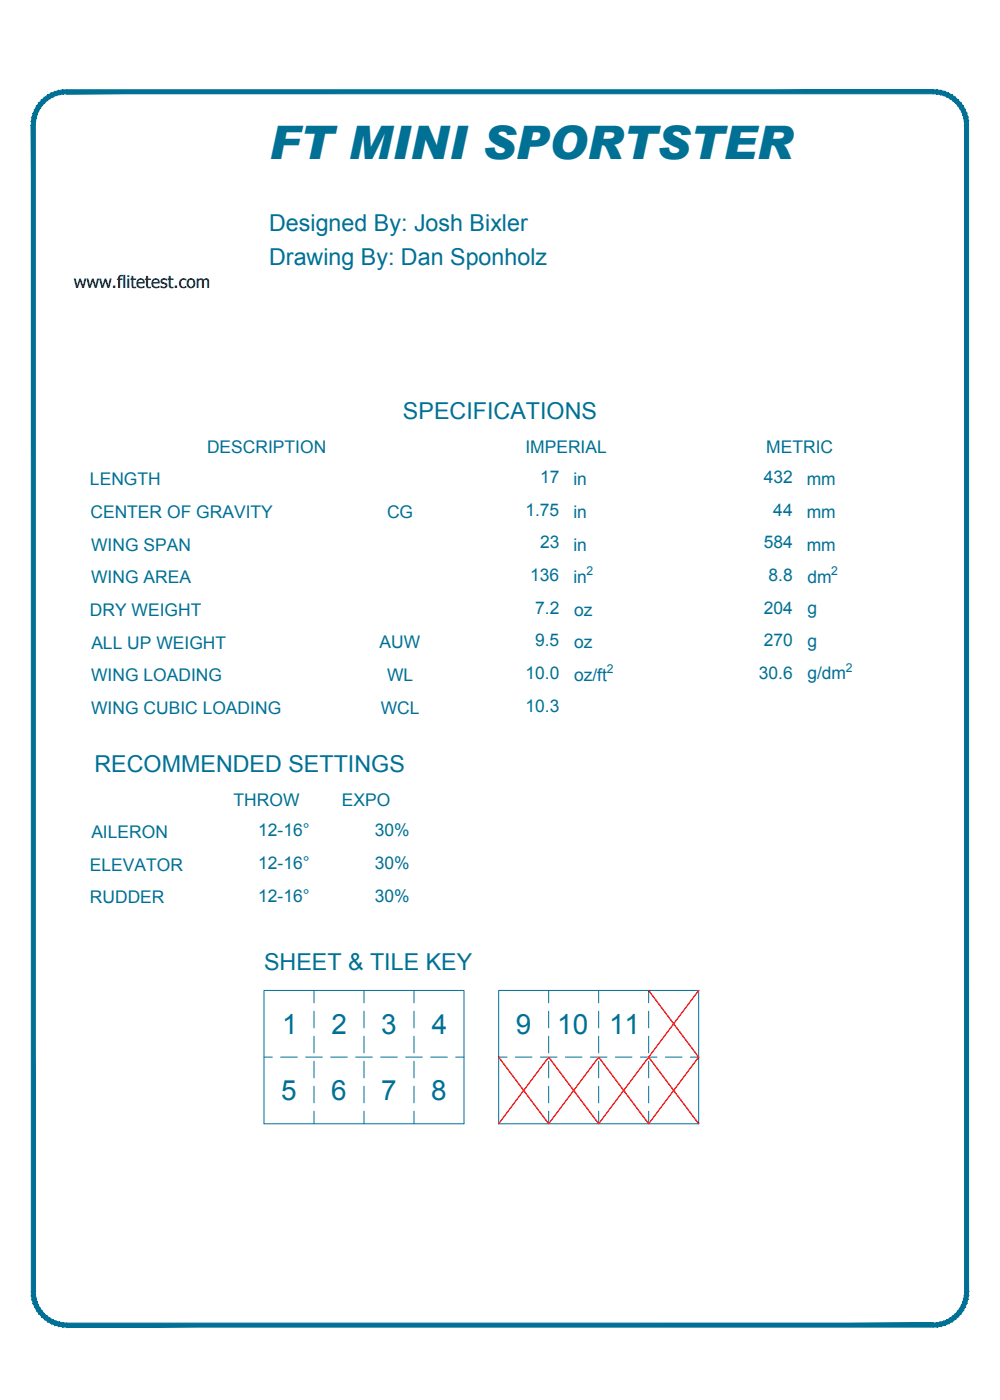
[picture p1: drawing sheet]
<svg xmlns="http://www.w3.org/2000/svg" width="190mm" height="267mm" viewBox="0 0 190 267" stroke-linecap="round" stroke-linejoin="round" font-family="sans-serif">
<!-- layer: 22 TILED -->
<g fill="none" stroke="#007095" stroke-width=".19">
<path d="M50.3 188.7h38.1v25.4h-38.1zM59.8 188.7v2.4M59.8 192.6v3.2M59.8 197.4v3.2M69.3 188.7v2.4M69.3 192.6v3.2M69.3 197.4v3.2M78.9 188.7v2.4M78.9 192.6v3.2M78.9 197.4v3.2M95 188.7h38.1v25.4h-38.1zM104.5 188.7v2.4"/>
<path d="M104.5 192.6v3.2M104.5 197.4v3.2M114 188.7v2.4M114 192.6v3.2M114 197.4v3.2M123.6 188.7v2.4M123.6 192.6v3.2M123.6 197.4v3.2M50.3 201.4h1.6M53.5 201.4h3.1M58.2 201.4h3.2M59.8 202.2v3.1"/>
<path d="M59.8 206.9v3.2M59.8 211.7v2.4M63 201.4h3.2M67.8 201.4h3.1M69.3 202.2v3.1M69.3 206.9v3.2M69.3 211.7v2.4M72.5 201.4h3.2M77.3 201.4h3.2M78.9 202.2v3.1M78.9 206.9v3.2M78.9 211.7v2.4"/>
<path d="M82 201.4h3.2M86.8 201.4h1.6M95 201.4h1.6M98.2 201.4h3.1M102.9 201.4h3.2M104.5 202.2v3.1M104.5 206.9v3.2M104.5 211.7v2.4M107.7 201.4h3.2M112.5 201.4h3.1M114 202.2v3.1M114 206.9v3.2"/>
<path d="M114 211.7v2.4M117.2 201.4h3.2M122 201.4h3.2M123.6 202.2v3.1M123.6 206.9v3.2M123.6 211.7v2.4M126.7 201.4h3.2M131.5 201.4h1.6"/>
</g>
<g fill="#007095" stroke="#007095" stroke-width=".19">
<path d="M6 246.1h.7l-.7 .7zM6.7 246.1l-.7 .7 .8-.1zM6 246.8l.8-.1-.7 .9zM6.8 246.7l-.7 .9 .8-.2zM6.1 247.6l.8-.2-.6 .9zM6.9 247.4l-.6 .9 .7-.2zM6.3 248.3l.7-.2-.4 .9zM7 248.1l-.4 .9 .7-.3zM6.6 249l.7-.3-.3 1zM7.3 248.7l-.3 1 .6-.4zM7 249.7l.6-.4-.2 1zM7.6 249.3l-.2 1 .6-.5zM7.4 250.3l.6-.5-.1 1zM8 249.8l-.1 1 .6-.5zM7.9 250.8l.6-.5v1zM8.5 250.3v1l.5-.6zM9 250.7l.1 1.1-.6-.5zM9 250.7l.1 1.1 .4-.7zM9.5 251.1l.3 1-.7-.3zM9.5 251.1l.3 1 .3-.6zM10.1 251.5l.4 .9-.7-.3zM10.1 251.5l.4 .9 .2-.7zM10.7 251.7l.5 .9-.7-.2zM10.7 251.7l.5 .9 .2-.7zM11.4 251.9l.5 .9-.7-.2zM11.4 251.9l.5 .9 .1-.8zM12 252l.7 .8h-.8zM12 252l.7 .8v-.7z"/>
<path d="M12.7 252.1v.7l165.1-.7zM12.7 252.8l165.1-.7v.7z"/>
<path d="M177.8 252.1l.7 .7h-.7zM177.8 252.1l.7 .7v-.8zM178.5 252l.8 .6-.8 .2zM178.5 252l.8 .6-.2-.7zM179.1 251.9l.9 .5-.7 .2zM179.1 251.9l.9 .5-.2-.7zM179.8 251.7l.9 .4-.7 .3zM179.8 251.7l.9 .4-.3-.6zM180.4 251.5l1 .3-.7 .3zM180.4 251.5l1 .3-.4-.7zM181 251.1l1 .2-.6 .5zM181 251.1l1 .2-.5-.6zM181.5 250.7l1 .1-.5 .5zM181.5 250.7l1 .1-.5-.5zM182 250.3h1l-.5 .5zM182.5 249.8l-.5 .5h1zM182.5 249.8l1-.1-.5 .6zM182.8 249.3l-.3 .5 1-.1zM182.8 249.3l1.1-.3-.4 .7zM183.2 248.7l-.4 .6 1.1-.3zM183.2 248.7l.9-.4-.2 .7zM183.4 248.1l-.2 .6 .9-.4zM183.4 248.1l1-.5-.3 .7zM183.6 247.4l-.2 .7 1-.5zM183.6 247.4l.9-.6-.1 .8zM183.7 246.7l-.1 .7 .9-.6zM183.7 246.7l.8-.6v.7zM183.7 246.1v.6l.8-.6z"/>
<path d="M183.7 23.8v222.3h.8zM183.7 23.8h.8v222.3z"/>
<path d="M184.5 23.1v.7h-.8zM183.7 23.2v.6l.8-.7zM184.4 22.3l.1 .8-.8 .1zM183.6 22.5l.1 .7 .7-.9zM184.1 21.6l.3 .7-.8 .2zM183.4 21.8l.2 .7 .5-.9zM183.9 20.9l.2 .7-.7 .2zM183.2 21.2l.2 .6 .5-.9zM183.5 20.2l.4 .7-.7 .3zM182.8 20.6l.4 .6 .3-1zM183 19.6l.5 .6-.7 .4zM182.5 20.1l.3 .5 .2-1zM182.5 19.1l.5 .5-.5 .5zM182 19.6l.5 .5v-1zM182 18.6l.5 .5-.5 .5zM182 18.6l-.5 .6 .5 .4zM181.4 18.1l.6 .5-.5 .6zM181.4 18.1l-.4 .7 .5 .4zM180.7 17.8l.7 .3-.4 .7zM180.7 17.8l-.3 .6 .6 .4zM180 17.5l.7 .3-.3 .6zM180 17.5l-.2 .7 .6 .2zM179.3 17.3l.7 .2-.2 .7zM179.3 17.3l-.2 .7 .7 .2zM178.5 17.1l.8 .2-.2 .7zM178.5 17.1v.8l.6 .1zM177.8 17.1h.7v.8zM177.8 17.1v.8h.7z"/>
<path d="M12.7 17.9h165.1v-.8zM12.7 17.1h165.1l-165.1 .8z"/>
<path d="M11.9 17.1h.8v.8zM11.9 17.1l.1 .8h.7zM11.2 17.3l.7-.2 .1 .8zM11.2 17.3l.2 .7 .6-.1zM10.5 17.5l.7-.2 .2 .7zM10.5 17.5l.2 .7 .7-.2zM9.8 17.8l.7-.3 .2 .7zM9.8 17.8l.3 .6 .6-.2zM9.1 18.1l.7-.3 .3 .6zM9.1 18.1l.4 .7 .6-.4zM8.5 18.6l.6-.5 .4 .7zM8.5 18.6l.5 .6 .5-.4zM7.9 19.1l.6-.5 .5 .6zM7.9 19.1l.6 .5 .5-.4zM7.9 19.1l.6 .5h-1.1zM7.4 19.6l.6 .5 .5-.5zM7.4 19.6l.6 .5-1 .1zM7 20.2l.6 .4 .4-.5zM7 20.2l.6 .4-1 .3zM6.6 20.9l.7 .3 .3-.6zM6.6 20.9l.7 .3-1 .4zM6.3 21.6l.7 .2 .3-.6zM6.3 21.6l.7 .2-.9 .5zM6.1 22.3l.8 .2 .1-.7zM6.1 22.3l.8 .2-.9 .6zM6 23.1l.8 .1 .1-.7zM6 23.1l.8 .1-.8 .6zM6 23.8h.7l.1-.6z"/>
<path d="M6 23.8l.7 222.3v-222.3zM6 23.8l.7 222.3h-.7z"/>
</g>
<path d="M123.6 188.7l9.5 12.7-9.5 12.7-9.6-12.7-9.5 12.7-9.5-12.7M133.1 188.7l-9.5 12.7M95 214.1l9.5-12.7 9.5 12.7 9.6-12.7 9.5 12.7" fill="none" stroke="#f00" stroke-width=".25"/>
<text font-size="8.8" fill="#007095" x="51.2" y="30.3">FT MINI SPORTSTER</text>
<g font-size="5.3" fill="#007095">
<text x="53.8" y="196.9">1</text>
<text x="63.2" y="196.9">2</text>
<text x="72.6" y="196.9">3</text>
<text x="82.2" y="196.9">4</text>
<text x="98.3" y="196.9">9</text>
<text x="106.2" y="196.9">10</text>
<text x="116" y="196.9">11</text>
<text x="53.6" y="209.6">5</text>
<text x="63.1" y="209.6">6</text>
<text x="72.6" y="209.6">7</text>
<text x="82.1" y="209.6">8</text>
</g>
<g font-size="4.4" fill="#007095">
<text x="51.3" y="44">Designed By: Josh Bixler</text>
<text x="51.3" y="50.4">Drawing By: Dan Sponholz</text>
<text x="76.8" y="79.9">SPECIFICATIONS</text>
<text x="18" y="147.1">RECOMMENDED SETTINGS</text>
<text x="50.3" y="184.7">SHEET &amp; TILE KEY</text>
</g>
<text font-size="3.3" x="14" y="54.9">www.flitetest.com</text>
<g font-size="3.3" fill="#007095">
<text x="39.4" y="86.2">DESCRIPTION</text>
<text x="100.1" y="86.2">IMPERIAL</text>
<text x="146" y="86.2">METRIC</text>
<text x="17.1" y="92.4">LENGTH</text>
<text x="102.9" y="92">17</text>
<text x="109.2" y="92.4">in</text>
<text x="145.5" y="92">432</text>
<text x="153.7" y="92.4">mm</text>
<text x="17.2" y="98.7">CENTER OF GRAVITY</text>
<text x="73.7" y="98.7">CG</text>
<text x="100.1" y="98.3">1.75</text>
<text x="109.2" y="98.7">in</text>
<text x="147.3" y="98.3">44</text>
<text x="153.7" y="98.7">mm</text>
<text x="17.4" y="104.9">WING SPAN</text>
<text x="102.9" y="104.5">23</text>
<text x="109.2" y="104.9">in</text>
<text x="145.5" y="104.5">584</text>
<text x="153.7" y="104.9">mm</text>
<text x="17.4" y="111.1">WING AREA</text>
<text x="101" y="110.7">136</text>
<text x="109.2" y="111.1">in</text>
<text x="146.4" y="110.7">8.8</text>
<text x="153.8" y="111.1">dm</text>
<text x="17.1" y="117.3">DRY WEIGHT</text>
<text x="102" y="116.9">7.2</text>
<text x="109.3" y="117.3">oz</text>
<text x="145.5" y="116.9">204</text>
<text x="153.8" y="117">g</text>
<text x="17.4" y="123.5">ALL UP WEIGHT</text>
<text x="72.3" y="123.5">AUW</text>
<text x="101.9" y="123.1">9.5</text>
<text x="109.3" y="123.5">oz</text>
<text x="145.5" y="123.1">270</text>
<text x="153.8" y="123.2">g</text>
<text x="17.4" y="129.8">WING LOADING</text>
<text x="73.7" y="129.8">WL</text>
<text x="100.1" y="129.4">10.0</text>
<text x="109.3" y="129.8">oz/ft</text>
<text x="144.5" y="129.4">30.6</text>
<text x="153.8" y="129.4">g/dm</text>
<text x="17.4" y="136">WING CUBIC LOADING</text>
<text x="72.5" y="136">WCL</text>
<text x="100.1" y="135.6">10.3</text>
<text x="44.5" y="153.5">THROW</text>
<text x="65.2" y="153.5">EXPO</text>
<text x="17.4" y="159.7">AILERON</text>
<text x="49.2" y="159.3">12-16°</text>
<text x="71.4" y="159.3">30%</text>
<text x="17.1" y="165.9">ELEVATOR</text>
<text x="49.2" y="165.5">12-16°</text>
<text x="71.4" y="165.5">30%</text>
<text x="17.1" y="172.1">RUDDER</text>
<text x="49.2" y="171.7">12-16°</text>
<text x="71.4" y="171.8">30%</text>
</g>
<g font-size="2.3" fill="#007095">
<text x="111.8" y="109.6">2</text>
<text x="158.3" y="109.6">2</text>
<text x="115.6" y="128.3">2</text>
<text x="161.1" y="128">2</text>
</g>
</svg>
